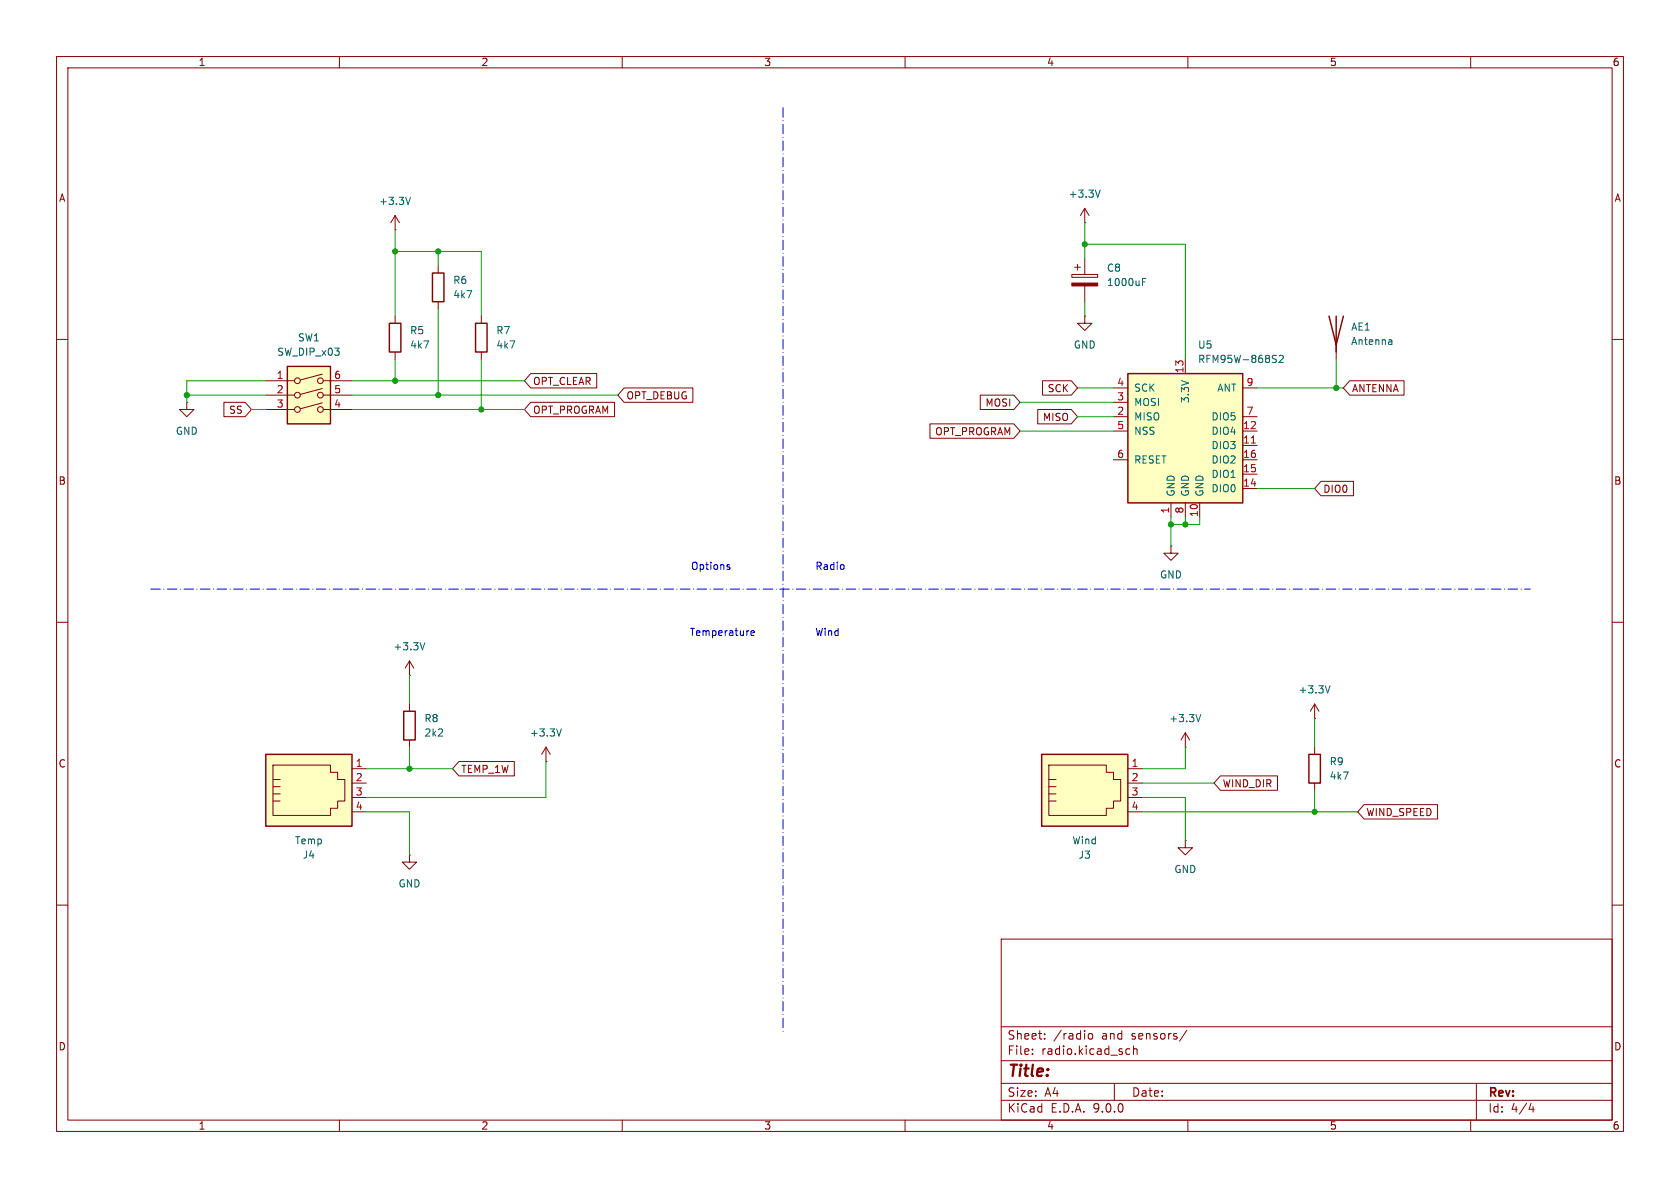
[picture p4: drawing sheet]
<svg xmlns="http://www.w3.org/2000/svg" width="297mm" height="210mm" viewBox="0 0 297 210" stroke-linecap="round" stroke-linejoin="round" font-family="sans-serif">
<g fill="none" stroke="#840000" stroke-width=".18">
<path d="M10 10h277v190h-277zM12 12h273v186h-273zM60 10v2M110 10v2M160 10v2M210 10v2M260 10v2M69.8 38.1l-.7 1.3M69.8 38.1l.8 1.3M69.8 38.1v2.5M69.8 40.6h.1M85.1 55.9v1.3"/>
<path d="M10 60h2M85.1 62.2v1.3M236.2 61v2.5M285 60h2M207 96.5v1.3h1.3l-1.3 1.3-1.3-1.3h1.3M207 96.5h.1M10 110h2M285 110h2M209.5 132.1h.1M209.5 129.5l-.7 1.3M209.5 129.5l.8 1.3M209.5 129.5v2.6"/>
<path d="M232.4 132.1v1.3M232.4 138.4v1.3M10 160h2M177 166h108v32h-108zM285 160h2M60 198v2M110 198v2M160 198v2M177 194.5h108M177 191.5h108M177 187.5h108M177 181.5h108"/>
<path d="M182.5 186.3v.1M182.5 185.5v.1M184.7 183.6v.1M184.7 182.8v.1M192.5 182.8l.2-.1 .4 .1 .1 .6-.2 .2-.3 .1-.2-.1zM197 191.5v3M199.2 186.3h.5M199.2 185.5h.5M200.4 185.5l.2-.1 .4 .1v.9M200.4 184.9v1.5M209.8 182.1l-1.3 2M210 198v2"/>
<path d="M260 198v2M261 191.5v6.5M270.7 195l-.4 1.1h.9M271 195.6v1"/>
</g>
<path d="M84.1 57.2h2v5h-2zM234.9 55.9l1.3 5.1 1.3-5.1M236.2 55.9v6.3M231.4 133.4h2v5h-2z" fill="none" stroke="#840000" stroke-width=".25"/>
<path d="M72.6 34.9l-.5 1.2M245.9 60.1l.2 .1v.7M246.1 60.8l-.5 .1M246.1 60.4h-.5M212.3 126.3l-.5 1.3" fill="none" stroke="#006464" stroke-width=".18"/>
<path d="M199.4 66h20.3v22.9h-20.3z" fill="#ffffc2"/>
<path d="M199.4 66h20.3v22.9h-20.3z" fill="none" stroke="#840000" stroke-width=".25"/>
<g fill="none" stroke="#840000" stroke-width=".18">
<path d="M196.8 68.6h2.6M196.8 71.1h2.6M196.8 73.7h2.6M196.8 76.2h2.6M209.5 63.5v2.5M219.7 68.6h2.5M219.7 73.7h2.5M219.7 76.2h2.5M219.7 78.7h2.5M196.8 81.3h2.6M207 88.9v2.5M209.5 88.9v2.5"/>
<path d="M212.1 88.9v2.5M219.7 81.3h2.5M219.7 83.8h2.5M219.7 86.4h2.5M72.4 119.4h.1M72.4 116.8l-.8 1.3M72.4 116.8l.8 1.3M72.4 116.8v2.6"/>
</g>
<path d="M221.2 78.3h.7" fill="none" stroke="#a90000" stroke-width=".18"/>
<path d="M225.2 63.4l.3 .1 .2 .3-.3 .3h-.3M225.2 62.8l.5 .1M226.1 62.9l.5-.1 .3 .4-.8 .9h.8M75.1 113.6l-.4 1.3" fill="none" stroke="#006464" stroke-width=".18"/>
<path d="M50.8 64.8h7.6v10.1h-7.6z" fill="#ffffc2"/>
<g fill="none" stroke="#840000" stroke-width=".18">
<path d="M69.8 55.9v1.3M77.5 47v1.3M77.5 53.3v1.3M33 71.1v1.3h1.3l-1.3 1.3-1.3-1.3h1.3M33 71.1h.1M47 67.3h5.1M47 69.9h5.1M47 72.4h5.1M57 66.1l-3.9 1.1M57 68.7l-3.9 1M57 71.2l-3.9 1.1M57.1 67.3h5.1"/>
<path d="M57.1 69.9h5.1M57.1 72.4h5.1M69.8 62.2v1.3M96.5 134.6h.1M96.5 132.1l-.7 1.3M96.5 132.1l.8 1.3M96.5 132.1v2.5M232.4 127h.1M232.4 124.5l-.8 1.2M232.4 124.5l.8 1.2M232.4 124.5v2.5"/>
<circle cx="52.6" cy="72.4" r=".51"/>
<circle cx="52.6" cy="67.3" r=".51"/>
<circle cx="52.6" cy="69.9" r=".51"/>
<circle cx="56.6" cy="67.3" r=".51"/>
<circle cx="56.6" cy="72.4" r=".51"/>
<circle cx="56.6" cy="69.9" r=".51"/>
</g>
<path d="M68.8 57.2h2.1v5h-2.1zM76.5 48.3h2v5h-2zM50.8 64.8h7.6v10.1h-7.6z" fill="none" stroke="#840000" stroke-width=".25"/>
<path d="M99.2 128.8l-.4 1.3M235.1 121.2l-.4 1.3" fill="none" stroke="#006464" stroke-width=".18"/>
<path d="M47 133.4h15.2v12.7h-15.2z" fill="#ffffc2"/>
<g fill="none" stroke="#840000" stroke-width=".18">
<path d="M191.8 39.4h.1M191.8 36.8v2.6M191.8 36.8l-.8 1.3M191.8 36.8l.7 1.3M189.5 48.5h4.6v.5h-4.6zM190 47.2h1M190.5 46.7v1.1M191.8 55.9v1.3h1.2l-1.2 1.2-1.3-1.2h1.3M191.8 55.9h.1M191.8 45.7v2.8M191.8 50.5v2.8M48.3 139.1h1.2"/>
<path d="M48.3 137.8h1.2M48.3 135.3h10.1v1.2h1.3v1.3h1.3v3.8h-1.3v1.3h-1.3v1.2h-10.1zM62.2 138.4h2.6M62.2 135.9h2.6M72.4 124.5v1.2M72.4 130.8v1.3M48.3 141.6h1.2M48.3 140.3h1.2M62.2 143.5h2.6M62.2 141h2.6M72.4 151.1v1.3h1.3l-1.3 1.3-1.3-1.3h1.3M72.4 151.1h.1"/>
</g>
<path d="M47 133.4h15.2v12.7h-15.2zM71.4 125.7h2v5.1h-2z" fill="none" stroke="#840000" stroke-width=".25"/>
<path d="M189.5 50h4.6v.5h-4.6z" fill="#840000" stroke="#840000" stroke-width=".18"/>
<path d="M194.5 33.6l-.4 1.3M202 49.8h.4M202 49.2h.6" fill="none" stroke="#006464" stroke-width=".18"/>
<path d="M184.1 133.4h15.3v12.7h-15.3z" fill="#ffffc2"/>
<g fill="none" stroke="#840000" stroke-width=".18">
<path d="M39.6 71.1h3.7l1.1 1.3-1.1 1.3h-3.7zM93.8 66h11.7v2.6h-11.7l-1.1-1.3zM93.8 71.1h14.8v2.6h-14.8l-1.1-1.3zM110.3 68.6h12.2v2.5h-12.2l-1.1-1.2zM164.4 74.9h14.8l1.1 1.3-1.1 1.3h-14.8zM173.3 69.8h5.9l1.1 1.3-1.1 1.3h-5.9zM183.5 72.4h5.9l1.1 1.3-1.1 1.2h-5.9zM184.3 67.3h5.1l1.1 1.3-1.1 1.3h-5.1zM238.6 67.3h9.6v2.6h-9.6l-1.1-1.3zM233.5 85.1h5.8v2.5h-5.8l-1.1-1.2zM81.1 134.6h9.8v2.6h-9.8l-1.1-1.3zM185.4 139.1h1.3"/>
<path d="M185.4 137.8h1.3M185.4 135.3h10.2v1.2h1.2v1.3h1.3v3.8h-1.3v1.3h-1.2v1.2h-10.2zM199.4 138.4h2.5M199.4 135.9h2.5M215.7 137.2h10.1v2.5h-10.1l-1.1-1.3zM185.4 141.6h1.3M185.4 140.3h1.3M199.4 143.5h2.5M199.4 141h2.5M209.5 148.6v1.3h1.3l-1.3 1.2-1.2-1.2h1.2M209.5 148.6h.1M241.1 142.2h13v2.6h-13l-1.1-1.3z"/>
</g>
<path d="M184.1 133.4h15.3v12.7h-15.3z" fill="none" stroke="#840000" stroke-width=".25"/>
<path d="M138.4 19.1v163.8M26.7 104.1h243.8" fill="none" stroke="#0000c2" stroke-width=".18" stroke-dasharray="1.7 .6 0 .6"/>
<g fill="none" stroke="#009600" stroke-width=".18">
<path d="M191.8 39.4v6.3M69.8 44.5h15.3v11.4M69.8 40.6v15.3M77.5 44.5v2.5M77.5 54.6v15.3M191.8 43.2h17.7v20.3M191.8 53.3v2.6M33 69.9h14M44.4 72.4h2.6M47 67.3h-14v3.8M62.2 72.4h30.5M62.2 67.3h30.5"/>
<path d="M62.2 69.9h47M69.8 63.5v3.8M85.1 63.5v8.9M180.3 76.2h16.5M180.3 71.1h16.5M190.5 68.6h6.3M190.5 73.7h6.3M222.2 68.6h15.3M236.2 63.5v5.1M207 91.4v5.1M209.5 91.4v1.3M212.1 91.4v1.3h-5.1"/>
<path d="M222.2 86.4h10.2M72.4 119.4v5.1M64.8 135.9h15.2M72.4 132.1v3.8M96.5 134.6v6.4h-31.7M201.9 138.4h12.7M209.5 132.1v3.8h-7.6M232.4 127v5.1M232.4 139.7v3.8M64.8 143.5h7.6v7.6M201.9 141h7.6v7.6M201.9 143.5h38.1"/>
</g>
<path d="M128.7 99.8l.3 .1M149.2 99.9v.6M128.7 100.2l.3 .1 .1 .2-.2 .2h-.3M132.8 111.9l.6-.1-.1-.2-.4-.1-.1 .2v.6h.5" fill="none" stroke="#0000c2" stroke-width=".18"/>
<g fill="#009600" stroke="#009600" stroke-width=".18">
<circle cx="77.5" cy="69.9" r=".46"/>
<circle cx="69.8" cy="67.3" r=".46"/>
<circle cx="33" cy="69.9" r=".46"/>
<circle cx="85.1" cy="72.4" r=".46"/>
<circle cx="209.5" cy="92.7" r=".46"/>
<circle cx="207" cy="92.7" r=".46"/>
<circle cx="236.2" cy="68.6" r=".46"/>
<circle cx="232.4" cy="143.5" r=".46"/>
<circle cx="77.5" cy="44.5" r=".46"/>
<circle cx="69.8" cy="44.5" r=".46"/>
<circle cx="72.4" cy="135.9" r=".46"/>
<circle cx="191.8" cy="43.2" r=".46"/>
</g>
<text font-size="2.8" fill="#840000" x="178" y="190.9">Title:</text>
<g font-size="2.1" fill="#840000">
<text x="178" y="184">Sheet:</text>
<text x="186.2" y="184">/radio</text>
<text x="194.8" y="184">and</text>
<text x="200.2" y="184">sensors/</text>
<text x="178" y="186.7">File:</text>
<text x="184.1" y="186.7">radio.kicad_sch</text>
<text x="178" y="196.9">KiCad</text>
<text x="178" y="194.1">Size:</text>
<text x="184.7" y="194.1">A4</text>
<text x="185.7" y="196.9">E.D.A.</text>
<text x="193.3" y="196.9">9.0.0</text>
<text x="200" y="194.1">Date:</text>
<text x="263" y="194.3">Rev:</text>
<text x="263" y="196.9">Id:</text>
<text x="267.1" y="196.9">4/4</text>
</g>
<g font-size="1.8" fill="#840000">
<text x="35" y="11.9">1</text>
<text x="85" y="11.9">2</text>
<text x="135" y="11.9">3</text>
<text x="185" y="11.9">4</text>
<text x="235" y="11.9">5</text>
<text x="285" y="11.9">6</text>
<text x="10.3" y="35.9">A</text>
<text x="285.3" y="35.9">A</text>
<text x="94.1" y="68.3">OPT_CLEAR</text>
<text x="110.6" y="70.8">OPT_DEBUG</text>
<text x="185.1" y="69.5">SCK</text>
<text x="238.9" y="69.5">ANTENNA</text>
<text x="40.4" y="73.3">SS</text>
<text x="94.1" y="73.3">OPT_PROGRAM</text>
<text x="165.2" y="77.2">OPT_PROGRAM</text>
<text x="174.1" y="72.1">MOSI</text>
<text x="184.3" y="74.6">MISO</text>
<text x="10.3" y="85.9">B</text>
<text x="233.8" y="87.3">DIO0</text>
<text x="285.3" y="85.9">B</text>
<text x="10.3" y="135.9">C</text>
<text x="81.4" y="136.8">TEMP_1W</text>
<text x="285.3" y="135.9">C</text>
<text x="216.1" y="139.4">WIND_DIR</text>
<text x="241.5" y="144.5">WIND_SPEED</text>
<text x="10.3" y="185.9">D</text>
<text x="285.3" y="185.9">D</text>
<text x="35" y="199.9">1</text>
<text x="85" y="199.9">2</text>
<text x="135" y="199.9">3</text>
<text x="185" y="199.9">4</text>
<text x="235" y="199.9">5</text>
<text x="285" y="199.9">6</text>
</g>
<g font-size="1.8" fill="#006464">
<text x="188.8" y="35.2">+3.3V</text>
<text x="66.9" y="36.4">+3.3V</text>
<text x="80" y="50.4">R6</text>
<text x="80" y="52.9">4k7</text>
<text x="195.6" y="48.2">C8</text>
<text x="195.6" y="50.8">1000uF</text>
<text x="72.4" y="59.3">R5</text>
<text x="87.6" y="59.3">R7</text>
<text x="238.8" y="58.6">AE1</text>
<text x="48.9" y="63.1">SW_DIP_x03</text>
<text x="52.6" y="60.6">SW1</text>
<text x="72.4" y="61.8">4k7</text>
<text x="87.6" y="61.8">4k7</text>
<text x="189.7" y="61.8">GND</text>
<text x="211.7" y="64.4">RFM95W-868S2</text>
<text x="211.7" y="61.8">U5</text>
<text x="238.8" y="61.2">Antenna</text>
<text x="200.4" y="69.4">SCK</text>
<text x="200.4" y="72">MOSI</text>
<text x="210.4" y="71.4" transform="rotate(-90 210.4 71.4)">3.3V</text>
<text x="215.1" y="69.4">ANT</text>
<text x="31" y="77.1">GND</text>
<text x="200.4" y="74.5">MISO</text>
<text x="200.4" y="77.1">NSS</text>
<text x="214.1" y="74.5">DIO5</text>
<text x="214.1" y="77.1">DIO4</text>
<text x="200.4" y="82.1">RESET</text>
<text x="214.1" y="79.6">DIO3</text>
<text x="214.1" y="82.1">DIO2</text>
<text x="207.9" y="87.9" transform="rotate(-90 207.9 87.9)">GND</text>
<text x="210.4" y="87.9" transform="rotate(-90 210.4 87.9)">GND</text>
<text x="213" y="87.9" transform="rotate(-90 213 87.9)">GND</text>
<text x="214.1" y="84.7">DIO1</text>
<text x="214.1" y="87.2">DIO0</text>
<text x="205" y="102.5">GND</text>
<text x="69.4" y="115.2">+3.3V</text>
<text x="229.5" y="122.8">+3.3V</text>
<text x="74.9" y="127.9">R8</text>
<text x="74.9" y="130.4">2k2</text>
<text x="93.6" y="130.4">+3.3V</text>
<text x="206.6" y="127.9">+3.3V</text>
<text x="235" y="135.5">R9</text>
<text x="235" y="138">4k7</text>
<text x="52.1" y="149.5">Temp</text>
<text x="189.5" y="149.5">Wind</text>
<text x="53.4" y="152">J4</text>
<text x="190.6" y="152">J3</text>
<text x="207.5" y="154.5">GND</text>
<text x="70.4" y="157.1">GND</text>
</g>
<g font-size="1.8" fill="#a90000">
<text x="48.8" y="67.1">1</text>
<text x="48.8" y="69.6">2</text>
<text x="59" y="67.1">6</text>
<text x="59" y="69.6">5</text>
<text x="197.4" y="68.3">4</text>
<text x="197.4" y="70.9">3</text>
<text x="209.3" y="66.1" transform="rotate(-90 209.3 66.1)">13</text>
<text x="220.3" y="68.3">9</text>
<text x="48.8" y="72.1">3</text>
<text x="59" y="72.1">4</text>
<text x="197.4" y="73.4">2</text>
<text x="197.4" y="75.9">5</text>
<text x="219.7" y="75.9">12</text>
<text x="220.3" y="73.4">7</text>
<text x="197.4" y="81">6</text>
<text x="219.7" y="78.5">11</text>
<text x="219.7" y="81">16</text>
<text x="219.7" y="83.6">15</text>
<text x="219.7" y="86.1">14</text>
<text x="206.8" y="90.9" transform="rotate(-90 206.8 90.9)">1</text>
<text x="209.3" y="90.9" transform="rotate(-90 209.3 90.9)">8</text>
<text x="211.8" y="91.5" transform="rotate(-90 211.8 91.5)">10</text>
<text x="62.8" y="135.6">1</text>
<text x="200" y="135.6">1</text>
<text x="62.8" y="143.3">4</text>
<text x="62.8" y="140.7">3</text>
<text x="62.8" y="138.2">2</text>
<text x="200" y="143.3">4</text>
<text x="200" y="140.7">3</text>
<text x="200" y="138.2">2</text>
</g>
<g font-size="1.8" fill="#0000c2">
<text x="122.1" y="100.9">Options</text>
<text x="144" y="100.9">Radio</text>
<text x="121.8" y="112.6">Temperature</text>
<text x="144" y="112.6">Wind</text>
</g>
</svg>
